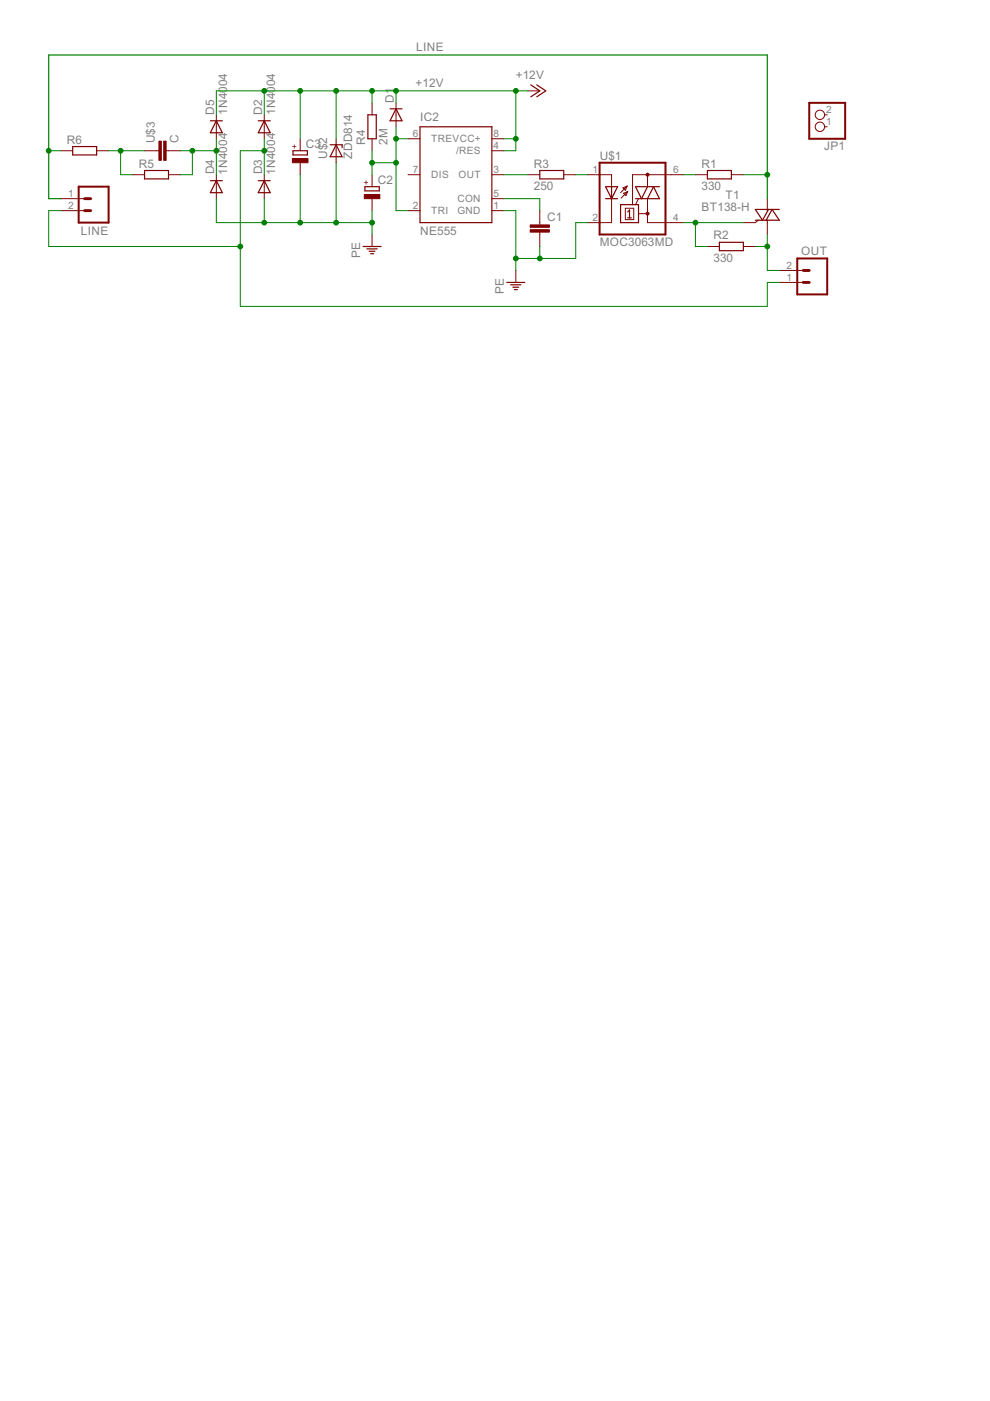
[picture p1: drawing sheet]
<svg xmlns="http://www.w3.org/2000/svg" width="210mm" height="297mm" viewBox="0 0 210 297" stroke-linecap="round" stroke-linejoin="round" font-family="sans-serif">
<g fill="none" stroke="#800000" stroke-width=".25">
<path d="M112.5 18l1.9 1.3-1.9 1.2M113.8 18l1.9 1.3-1.9 1.2M15.4 31.1h5.1v1.8h-5.1zM30.6 36.2h5.1v1.7h-5.1zM44.6 25.6h2.5M44.6 38.3h2.5M45.9 25.6l1.2 2.6h-2.5zM45.9 38.3l1.2 2.6h-2.5zM54.8 25.6h2.5M54.8 38.3h2.5M56 25.6l1.3 2.6h-2.5zM56 38.3l1.3 2.6h-2.5z"/>
<path d="M62.1 32h3.1v.9h-3.1zM70 30.7h2.5v.6M71.3 30.7l1.2 2.5h-2.5zM77.4 39.6h3v.9h-3zM78 24.3h1.8v5.1h-1.8zM82.7 23.1h2.5M84 23.1l1.2 2.5h-2.5zM89 26.9h15.3v20.3h-15.3zM114.4 36.2h5.1v1.7h-5.1zM128.4 39.6h2.5l-1.2 2.5zM129.7 39.6v2.5M137.3 39.6l-1.3 2.5-1.3-2.5h5.1"/>
<path d="M150 36.2h5.1v1.7h-5.1zM77 52.3h3.8M77.8 52.8h2.2M78.3 53.3h1.2M78.6 53.8h.6M107.5 59.9h3.8M128.4 42.1h2.5M131.6 43.4h3.8v3.8h-3.8zM133.1 46.2h.8M133.1 44.9l.4-.4v1.7M134.7 42.1h5.1l-1.2-2.5-1.3 2.5M152.5 51.4h5.1v1.7h-5.1z"/>
<path d="M160.1 46.7h5.1l-1.5-2.3-1.3 2.3M162.9 44.4l-1.2 2.3-1.6-2.3h5.1M108.3 60.4h2.1M108.7 60.9h1.3M109.1 61.4h.6"/>
</g>
<g fill="none" stroke="#800000" stroke-width=".21">
<path d="M111.9 19.3h2.5M12.9 32h2.5M20.5 32h2.5M28.1 37h2.5M30.6 32h3.1M35.2 32h3M35.7 37h2.5M45.9 24.3v5.1M45.9 37v5.1M56 24.3v5.1M56 37v5.1M63.6 29.4v2.6"/>
<path d="M63.6 34.5v2.5M71.3 29.4v5.1M78.9 21.8v2.5M78.9 29.4v2.6M78.9 37v2.6M84 21.8v5.1M86.5 29.4h2.5M86.5 37h2.5M104.3 29.4h2.5M104.3 37h2.5M104.3 32h2.5M111.9 37h2.5"/>
<path d="M119.5 37h2.6M124.6 37h5.1v2.6M132.1 39.8l.9-.3-.4 .8zM133 39.5l-1.4 1.4M137.3 37v2.6M144.9 37h-10.8v6.4M147.4 37h2.6M155.1 37h2.5M174.8 26.9h.6M174.8 24.3h.6M12.9 44.7h5M12.9 42.1h5"/>
<path d="M78.9 42.1v2.6M78.9 49.7v2.6M86.5 44.7h2.5M104.3 44.7h2.5M104.3 42.1h2.5M109.4 57.3v2.6M114.4 44.7v3M114.4 49.2v3.1M129.7 42.1v5.1h-5.1M132.2 41l.9-.4-.4 .9zM132.6 44.2h1.8v2.4h-1.8zM133.1 40.6l-1.4 1.4"/>
<path d="M135.4 42.1l-.7 1.3M135.4 45.3h1.9M137.3 42.1v5.1h7.6M150 52.3h2.5M157.6 52.3h2.5M160.8 46.7l-.7 .5h-2.5M162.7 42.1v2.6M162.7 46.7v3M165.2 59.9h5.1M165.2 57.3h5.1"/>
<circle cx="173.8" cy="26.9" r=".99"/>
<circle cx="173.8" cy="24.3" r=".99"/>
</g>
<g fill="#800000" stroke="#800000" stroke-width=".21">
<path d="M112.4 48.7h4.1v.5h-4.1z"/>
<path d="M112.4 47.7h4.1v.5h-4.1z"/>
<path d="M77.2 41.2h3.3v.9h-3.3z"/>
<path d="M34.7 29.9h.5v4.1h-.5z"/>
<path d="M33.7 29.9h.5v4.1h-.5z"/>
<path d="M62 33.6h3.3v.9h-3.3z"/>
</g>
<path d="M16.7 39.6h6.3v7.6h-6.3zM127.1 34.5h14v15.2h-14zM171.6 21.8h7.6v7.6h-7.6zM169 54.8h6.4v7.6h-6.4z" fill="none" stroke="#800000" stroke-width=".42"/>
<g fill="#800000" stroke="#800000" stroke-width=".21">
<circle cx="137.3" cy="37" r=".33"/>
<circle cx="137.3" cy="45.3" r=".33"/>
</g>
<path d="M17.9 44.7h1.3M17.9 42.1h1.3M170.3 57.3h1.3M170.3 59.9h1.3" fill="none" stroke="#800000" stroke-width=".61"/>
<g fill="none" stroke="#008000" stroke-width=".21">
<path d="M56 19.3v5M63.6 19.3v10.1M71.3 19.3v10.1M78.9 19.3v2.5M84 19.3v2.5M109.4 19.3v12.7h-2.6M111.9 19.3h-66v5M10.3 32h2.6M23 32h7.6M25.6 32v5h2.5M38.2 32h7.7M40.8 32v5h-2.6"/>
<path d="M45.9 29.4v7.6M56 32h-5.1v33h111.8v-5.1h2.5M56 29.4v7.6M63.6 37v10.2M71.3 34.5v12.7M78.9 32v5M78.9 34.5h5.1M84 29.4h2.5M84 26.9v17.8h2.5M106.8 29.4h2.6M106.8 37h5.1M122.1 37h2.5"/>
<path d="M144.9 37h2.5M157.6 37h5.1M12.9 44.7h-2.6v7.6h40.6M45.9 42.1v5.1h33M56 42.1v5.1M78.9 44.7v5M106.8 44.7h2.6v12.6M106.8 42.1h7.6v2.6M114.4 52.3v2.5M124.6 47.2h-2.5v7.6h-12.7M144.9 47.2h12.7M147.4 47.2v5.1h2.6"/>
<path d="M160.1 52.3h2.6M162.7 49.7v7.6h2.5"/>
</g>
<g fill="#008000" stroke="#008000" stroke-width=".21">
<circle cx="109.4" cy="29.4" r=".51"/>
<circle cx="84" cy="19.3" r=".51"/>
<circle cx="78.9" cy="19.3" r=".51"/>
<circle cx="56" cy="19.3" r=".51"/>
<circle cx="71.3" cy="19.3" r=".51"/>
<circle cx="109.4" cy="19.3" r=".51"/>
<circle cx="63.6" cy="19.3" r=".51"/>
<circle cx="109.4" cy="54.8" r=".51"/>
<circle cx="114.4" cy="54.8" r=".51"/>
<circle cx="78.9" cy="47.2" r=".51"/>
<circle cx="56" cy="47.2" r=".51"/>
<circle cx="71.3" cy="47.2" r=".51"/>
<circle cx="63.6" cy="47.2" r=".51"/>
<circle cx="147.4" cy="47.2" r=".51"/>
<circle cx="162.7" cy="52.3" r=".51"/>
<circle cx="84" cy="29.4" r=".51"/>
<circle cx="78.9" cy="34.5" r=".51"/>
<circle cx="84" cy="34.5" r=".51"/>
<circle cx="56" cy="32" r=".51"/>
<circle cx="50.9" cy="52.3" r=".51"/>
<circle cx="40.8" cy="32" r=".51"/>
<circle cx="45.9" cy="32" r=".51"/>
<circle cx="25.6" cy="32" r=".51"/>
<circle cx="10.3" cy="32" r=".51"/>
<circle cx="162.7" cy="37" r=".51"/>
</g>
<path d="M12.9 42.1h-2.6v-30.4h152.4v30.4" fill="none" stroke="#008000" stroke-width=".25"/>
<g font-size="2.8" fill="#808080">
<text x="88.3" y="10.9">LINE</text>
<text x="109.4" y="16.7">+12V</text>
<text x="83.5" y="21.8" transform="rotate(-90 83.5 21.8)">D1</text>
<text x="88.1" y="18.5">+12V</text>
<text x="45.4" y="24.3" transform="rotate(-90 45.4 24.3)">D5</text>
<text x="48.2" y="24.3" transform="rotate(-90 48.2 24.3)">1N4004</text>
<text x="55.6" y="24.3" transform="rotate(-90 55.6 24.3)">D2</text>
<text x="58.3" y="24.3" transform="rotate(-90 58.3 24.3)">1N4004</text>
<text x="89.1" y="25.6">IC2</text>
<text x="14.2" y="30.5">R6</text>
<text x="29.4" y="35.5">R5</text>
<text x="32.8" y="30.4" transform="rotate(-90 32.8 30.4)">U$3</text>
<text x="37.9" y="30.4" transform="rotate(-90 37.9 30.4)">C</text>
<text x="64.8" y="31.5">C3</text>
<text x="69.4" y="33.7" transform="rotate(-90 69.4 33.7)">U$2</text>
<text x="74.7" y="33.7" transform="rotate(-90 74.7 33.7)">ZDD814</text>
<text x="77.4" y="30.6" transform="rotate(-90 77.4 30.6)">R4</text>
<text x="82.2" y="30.7" transform="rotate(-90 82.2 30.7)">2M</text>
<text x="113.2" y="35.5">R3</text>
<text x="127.2" y="33.9">U$1</text>
<text x="148.8" y="35.5">R1</text>
<text x="174.8" y="31.8">JP1</text>
<text x="45.4" y="37" transform="rotate(-90 45.4 37)">D4</text>
<text x="48.2" y="37" transform="rotate(-90 48.2 37)">1N4004</text>
<text x="55.6" y="37" transform="rotate(-90 55.6 37)">D3</text>
<text x="58.3" y="37" transform="rotate(-90 58.3 37)">1N4004</text>
<text x="80.1" y="39.1">C2</text>
<text x="113.2" y="40.3">250</text>
<text x="148.7" y="40.3">330</text>
<text x="116" y="46.8">C1</text>
<text x="148.8" y="44.7">BT138-H</text>
<text x="153.8" y="42.1">T1</text>
<text x="17.2" y="49.7">LINE</text>
<text x="89.1" y="49.7">NE555</text>
<text x="127.2" y="52.2">MOC3063MD</text>
<text x="151.3" y="50.8">R2</text>
<text x="76.3" y="54.8" transform="rotate(-90 76.3 54.8)">PE</text>
<text x="151.3" y="55.6">330</text>
<text x="169.9" y="54">OUT</text>
<text x="106.8" y="62.4" transform="rotate(-90 106.8 62.4)">PE</text>
</g>
<g font-size="2.4" fill="#808080">
<text x="175.2" y="24">2</text>
<text x="87.5" y="29.1">6</text>
<text x="104.6" y="29.1">8</text>
<text x="175.2" y="26.5">1</text>
<text x="91.4" y="30.2">TREVCC+</text>
<text x="96.7" y="32.7">/RES</text>
<text x="104.6" y="31.6">4</text>
<text x="14.4" y="41.8">1</text>
<text x="87.5" y="36.7">7</text>
<text x="91.4" y="37.8">DIS</text>
<text x="97.2" y="37.8">OUT</text>
<text x="104.6" y="36.7">3</text>
<text x="104.6" y="41.8">5</text>
<text x="125.6" y="36.7">1</text>
<text x="142.7" y="36.7">6</text>
<text x="14.4" y="44.3">2</text>
<text x="87.5" y="44.3">2</text>
<text x="91.4" y="45.4">TRI</text>
<text x="97" y="45.4">GND</text>
<text x="97" y="42.9">CON</text>
<text x="104.6" y="44.3">1</text>
<text x="125.6" y="46.8">2</text>
<text x="142.7" y="46.8">4</text>
<text x="166.8" y="59.5">1</text>
<text x="166.8" y="57">2</text>
</g>
<g font-size="2" fill="#800000">
<text x="63.1" y="31.6" transform="rotate(-90 63.1 31.6)">+</text>
<text x="78.3" y="39.2" transform="rotate(-90 78.3 39.2)">+</text>
</g>
</svg>
